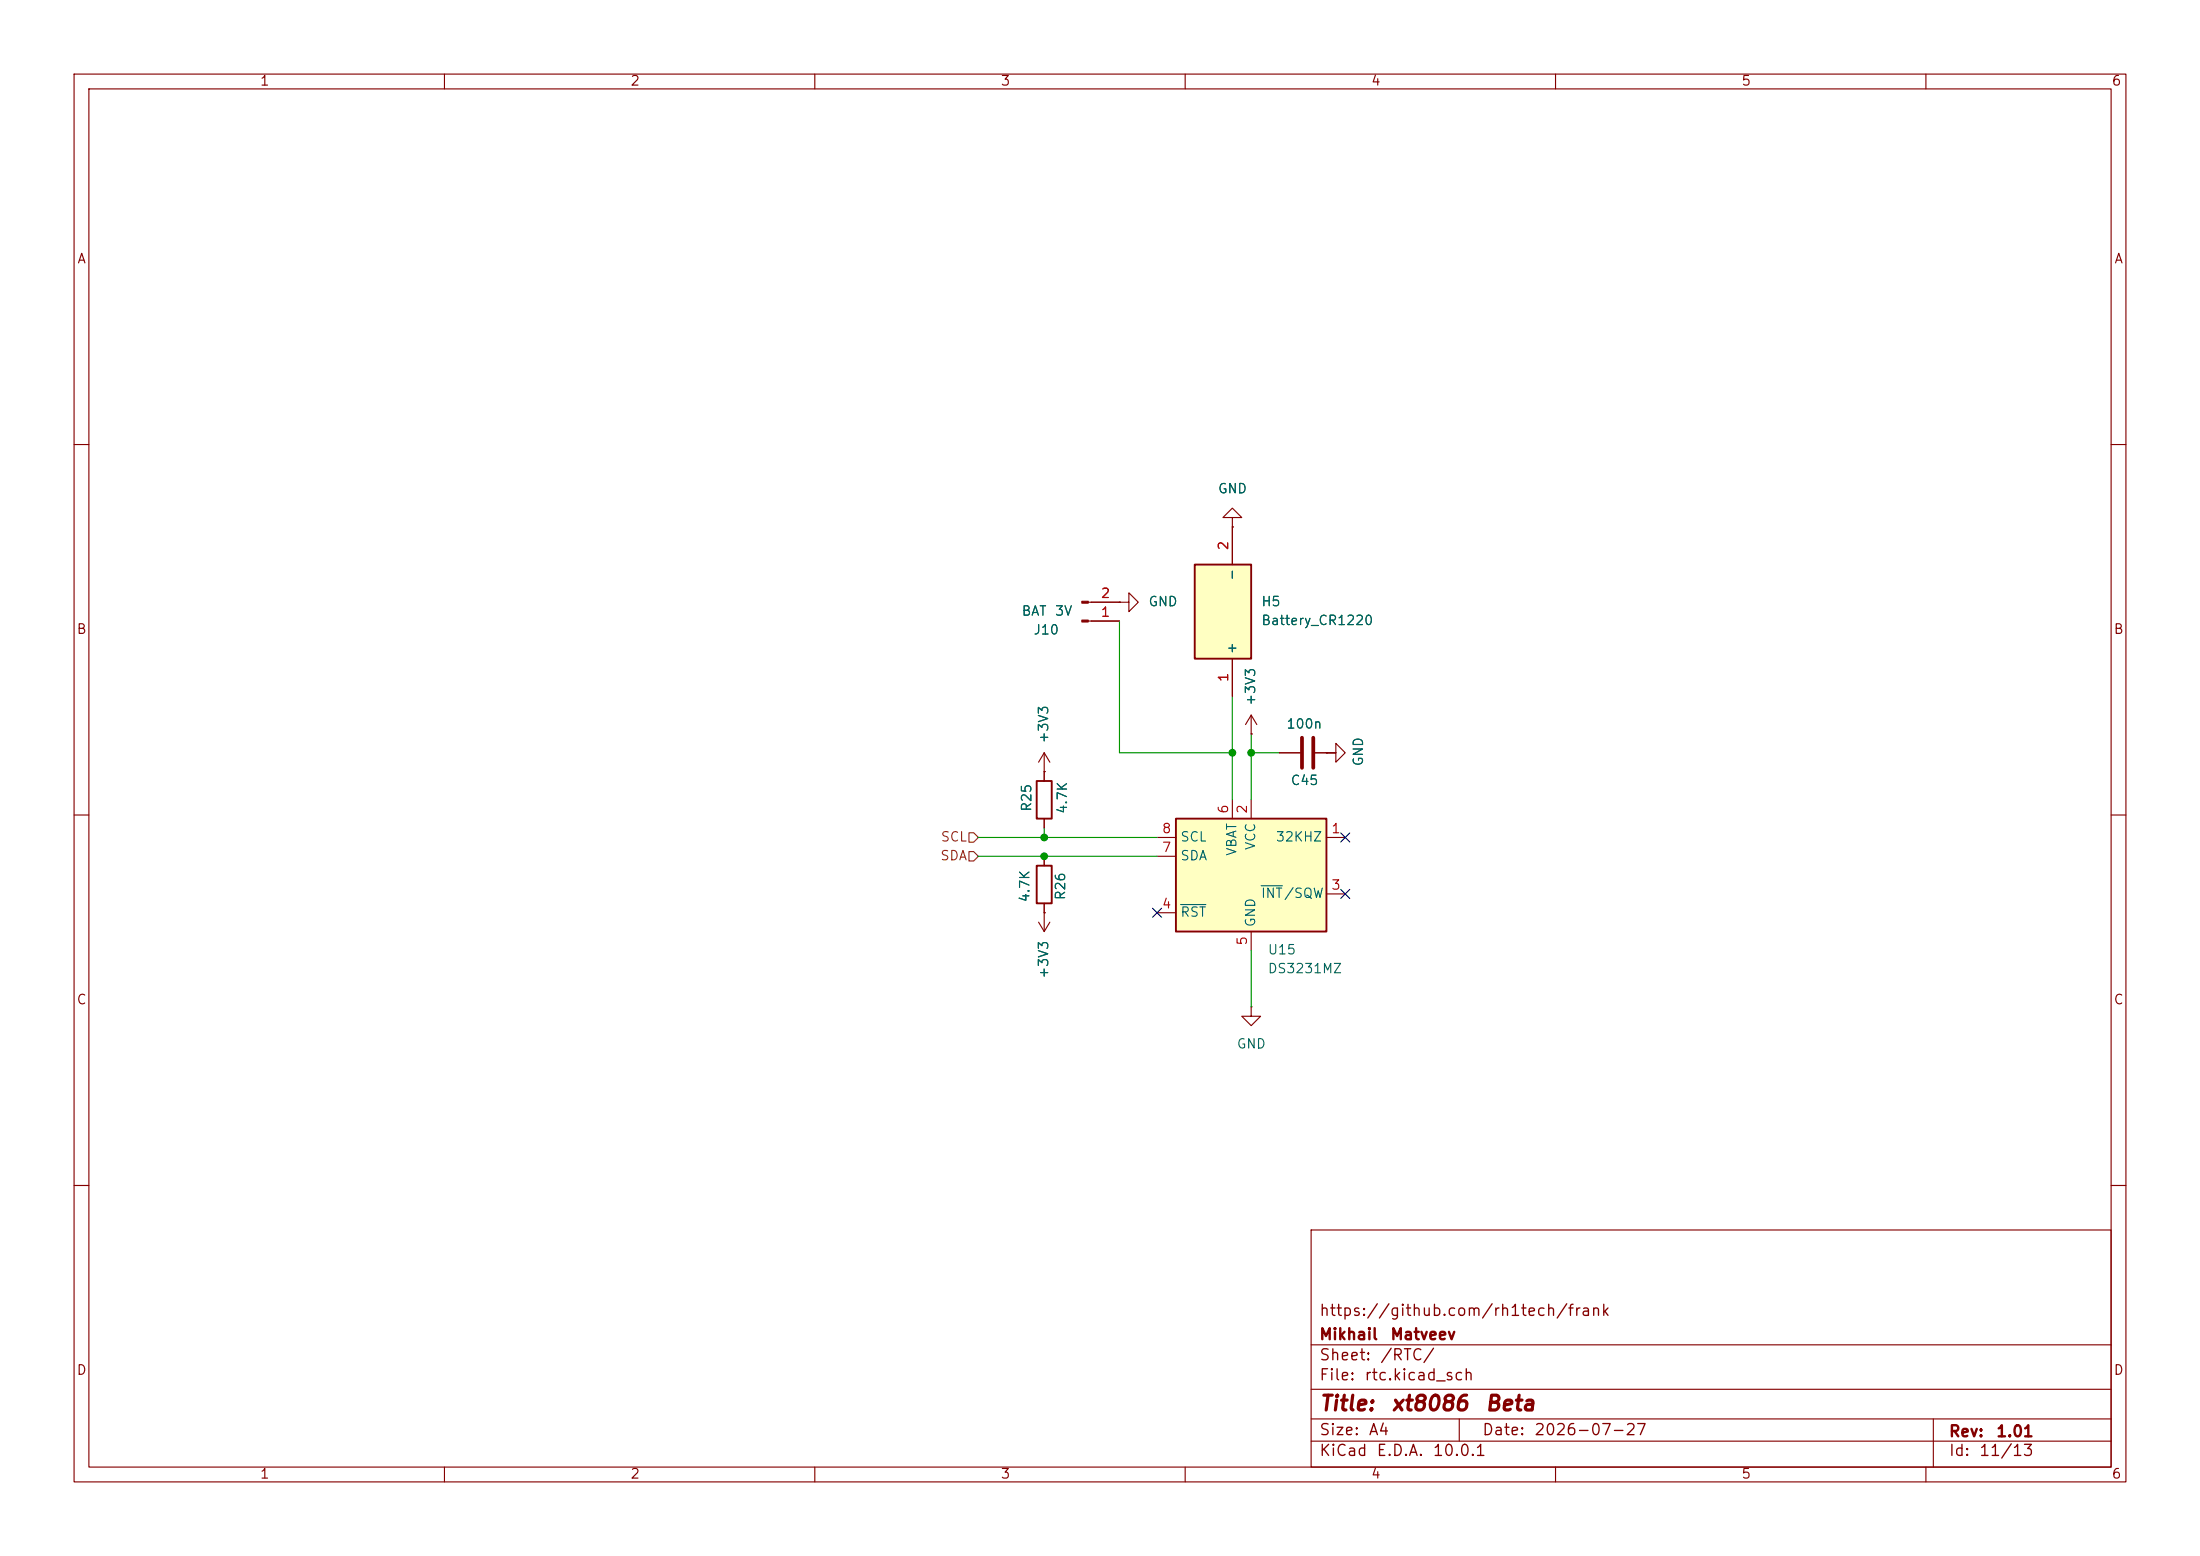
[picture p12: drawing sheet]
<svg xmlns="http://www.w3.org/2000/svg" width="297mm" height="210mm" viewBox="0 0 297 210" stroke-linecap="round" stroke-linejoin="round" font-family="sans-serif">
<g fill="none" stroke="#840000" stroke-width=".15">
<path d="M10 10h277v190h-277zM12 12h273v186h-273zM60 10v2M110 10v2M160 10v2M210 10v2M260 10v2M10 60h2M166.4 69.9h1.2l-1.2-1.3-1.3 1.3h1.3v1.2M166.4 71.1h.1M285 60h2M146.9 83.8h4.2"/>
<path d="M146.9 81.3h4.2M151.1 81.3h1.3v-1.3l1.3 1.3-1.3 1.3v-1.3M151.1 81.3h.1M10 110h2M141 104.1h.1M141 101.6l-.8 1.3M141 101.6l.7 1.3M141 101.6v3.8M141 110.5v1.3M141 115.6v1.2M172.7 101.6h2.8M177.5 101.6h2.8v1.3l1.3-1.3-1.3-1.3v1.3h-1.2"/>
<path d="M179.1 101.6h.1M285 110h2M140.2 124.5l.8 1.2M141 123.2h.1M141 121.9v3.8M141.7 124.5l-.7 1.2M168.9 135.9v1.3h1.3l-1.3 1.2-1.3-1.2h1.3M168.9 135.9h.1M10 160h2M177 166h108v32h-108zM285 160h2M60 198v2"/>
<path d="M110 198v2M160 198v2M177 194.5h108M177 191.5h108M177 187.5h108M177 181.5h108M197 191.5v3M210 198v2M260 198v2M261 191.5v6.5"/>
</g>
<g fill="#840000" stroke="#840000" stroke-width=".15">
<path d="M146 83.7h.9v.2h-.9z"/>
<path d="M146 81.2h.9v.2h-.9z"/>
</g>
<path d="M175.8 99.6v4M177.3 99.6v4" fill="none" stroke="#840000" stroke-width=".51"/>
<path d="M140 105.4h2v5.1h-2zM140 116.8h2v5.1h-2z" fill="none" stroke="#840000" stroke-width=".25"/>
<path d="M158.7 110.5h20.4v15.2h-20.4z" fill="#ffffc2"/>
<path d="M158.7 110.5h20.4v15.2h-20.4z" fill="none" stroke="#840000" stroke-width=".25"/>
<path d="M168.9 99.1h.1M168.9 96.5v2.6M168.9 96.5l-.8 1.3M168.9 96.5l.8 1.3M156.2 113h2.5M156.2 115.6h2.5M166.4 108v2.5M168.9 108v2.5M179.1 113h2.5M156.2 123.2h2.5M168.9 125.7v2.6M179.1 120.7h2.5" fill="none" stroke="#840000" stroke-width=".15"/>
<path d="M170.3 119.5h2.8M159.4 122.1h3.4" fill="none" stroke="#006464" stroke-width=".15"/>
<path d="M161.3 76.2h7.6v12.7h-7.6z" fill="#ffffc2"/>
<path d="M161.3 76.2h7.6v12.7h-7.6z" fill="none" stroke="#840000" stroke-width=".25"/>
<g fill="none" stroke="#840000" stroke-width=".15">
<path d="M166.4 71.1h.1M166.4 71.1v5.1M147.3 83.8h3.8M147.3 81.3h3.8M151.1 81.3h.1M166.4 88.9v5.1M168.9 99.1h.1M141 104.1h.1M141 104.1v1.3M141 110.5v1.3M141 115.6v1.2M172.7 101.6h2.8"/>
<path d="M177.5 101.6h2.8M179.1 101.6h.1M141 123.2h.1M141 121.9v1.3"/>
</g>
<path d="M130.8 112.4h.6l.7 .6-.7 .7h-.6zM130.8 114.9h.6l.7 .7-.7 .6h-.6z" fill="none" stroke="#725600" stroke-width=".15"/>
<path d="M151.1 83.8v17.8h15.3M166.4 94v14M168.9 99.1v8.9M132.1 113h24.1M132.1 115.6h24.1M141 111.8v1.2M168.9 101.6h3.8M179.1 101.6h1.2M168.9 128.3v7.6" fill="none" stroke="#009600" stroke-width=".15"/>
<path d="M181 112.4l1.2 1.2M182.2 112.4l-1.2 1.2M155.6 122.6l1.2 1.2M156.8 122.6l-1.2 1.2M181 120l1.2 1.3M182.2 120l-1.2 1.3" fill="none" stroke="#000084" stroke-width=".15"/>
<g fill="#009600" stroke="#009600" stroke-width=".14">
<circle cx="141" cy="115.6" r=".46"/>
<circle cx="166.4" cy="101.6" r=".46"/>
<circle cx="168.9" cy="101.6" r=".46"/>
<circle cx="141" cy="113" r=".46"/>
</g>
<g font-size="2" fill="#840000">
<text x="178" y="190.9">Title:</text>
<text x="187.7" y="190.9">xt8086</text>
<text x="200.4" y="190.9">Beta</text>
</g>
<g font-size="1.5" fill="#840000">
<text x="178" y="178">https://github.com/rh1tech/frank</text>
<text x="178" y="184">Sheet:</text>
<text x="178" y="181.2">Mikhail</text>
<text x="186.2" y="184">/RTC/</text>
<text x="187.6" y="181.2">Matveev</text>
<text x="178" y="186.7">File:</text>
<text x="184.1" y="186.7">rtc.kicad_sch</text>
<text x="178" y="196.9">KiCad</text>
<text x="178" y="194.1">Size:</text>
<text x="184.7" y="194.1">A4</text>
<text x="185.7" y="196.9">E.D.A.</text>
<text x="193.3" y="196.9">10.0.1</text>
<text x="200" y="194.1">Date:</text>
<text x="207" y="194.1">2026-07-27</text>
<text x="263" y="194.3">Rev:</text>
<text x="263" y="196.9">Id:</text>
<text x="267.1" y="196.9">11/13</text>
<text x="269.4" y="194.3">1.01</text>
</g>
<g font-size="1.3" fill="#840000">
<text x="35" y="11.9">1</text>
<text x="85" y="11.9">2</text>
<text x="135" y="11.9">3</text>
<text x="185" y="11.9">4</text>
<text x="235" y="11.9">5</text>
<text x="285" y="11.9">6</text>
<text x="10.3" y="35.9">A</text>
<text x="285.3" y="35.9">A</text>
<text x="10.3" y="85.9">B</text>
<text x="285.3" y="85.9">B</text>
<text x="10.3" y="135.9">C</text>
<text x="285.3" y="135.9">C</text>
<text x="10.3" y="185.9">D</text>
<text x="285.3" y="185.9">D</text>
<text x="35" y="199.9">1</text>
<text x="85" y="199.9">2</text>
<text x="135" y="199.9">3</text>
<text x="185" y="199.9">4</text>
<text x="235" y="199.9">5</text>
<text x="285" y="199.9">6</text>
</g>
<g font-size="1.3" fill="#006464">
<text x="164.3" y="66.9">GND</text>
<text x="137.8" y="83.4">BAT</text>
<text x="142.3" y="83.4">3V</text>
<text x="154.9" y="82.1">GND</text>
<text x="167.2" y="78.5" transform="rotate(-90 167.2 78.5)">-</text>
<text x="170.2" y="82.1">H5</text>
<text x="139.4" y="86">J10</text>
<text x="167.2" y="88.4" transform="rotate(-90 167.2 88.4)">+</text>
<text x="170.2" y="84.7">Battery_CR1220</text>
<text x="169.8" y="95.4" transform="rotate(-90 169.8 95.4)">+3V3</text>
<text x="141.8" y="100.4" transform="rotate(-90 141.8 100.4)">+3V3</text>
<text x="173.6" y="98.7">100n</text>
<text x="174.2" y="106.3">C45</text>
<text x="184.3" y="103.5" transform="rotate(-90 184.3 103.5)">GND</text>
<text x="139.5" y="109.6" transform="rotate(-90 139.5 109.6)">R25</text>
<text x="144.4" y="109.9" transform="rotate(-90 144.4 109.9)">4.7K</text>
<text x="159.3" y="113.9">SCL</text>
<text x="172.1" y="113.9">32KHZ</text>
<text x="159.3" y="116.4">SDA</text>
<text x="167.2" y="115.6" transform="rotate(-90 167.2 115.6)">VBAT</text>
<text x="169.8" y="114.8" transform="rotate(-90 169.8 114.8)">VCC</text>
<text x="139.3" y="121.9" transform="rotate(-90 139.3 121.9)">4.7K</text>
<text x="144.1" y="121.6" transform="rotate(-90 144.1 121.6)">R26</text>
<text x="159.3" y="124.1">RST</text>
<text x="169.8" y="125.2" transform="rotate(-90 169.8 125.2)">GND</text>
<text x="170.1" y="121.5">INT/SQW</text>
<text x="171.1" y="129.1">U15</text>
<text x="171.1" y="131.7">DS3231MZ</text>
<text x="141.8" y="132.2" transform="rotate(-90 141.8 132.2)">+3V3</text>
<text x="166.9" y="141.8">GND</text>
</g>
<g font-size="1.3" fill="#a90000">
<text x="166.1" y="74.4" transform="rotate(-90 166.1 74.4)">2</text>
<text x="148.5" y="83.6">1</text>
<text x="148.5" y="81">2</text>
<text x="166.1" y="92.1" transform="rotate(-90 166.1 92.1)">1</text>
<text x="156.8" y="112.8">8</text>
<text x="166.1" y="109.9" transform="rotate(-90 166.1 109.9)">6</text>
<text x="168.7" y="109.9" transform="rotate(-90 168.7 109.9)">2</text>
<text x="179.6" y="112.8">1</text>
<text x="156.8" y="115.3">7</text>
<text x="156.8" y="122.9">4</text>
<text x="179.6" y="120.4">3</text>
<text x="168.7" y="127.7" transform="rotate(-90 168.7 127.7)">5</text>
</g>
<g font-size="1.3" fill="#725600">
<text x="126.9" y="113.9">SCL</text>
<text x="126.8" y="116.4">SDA</text>
</g>
</svg>
